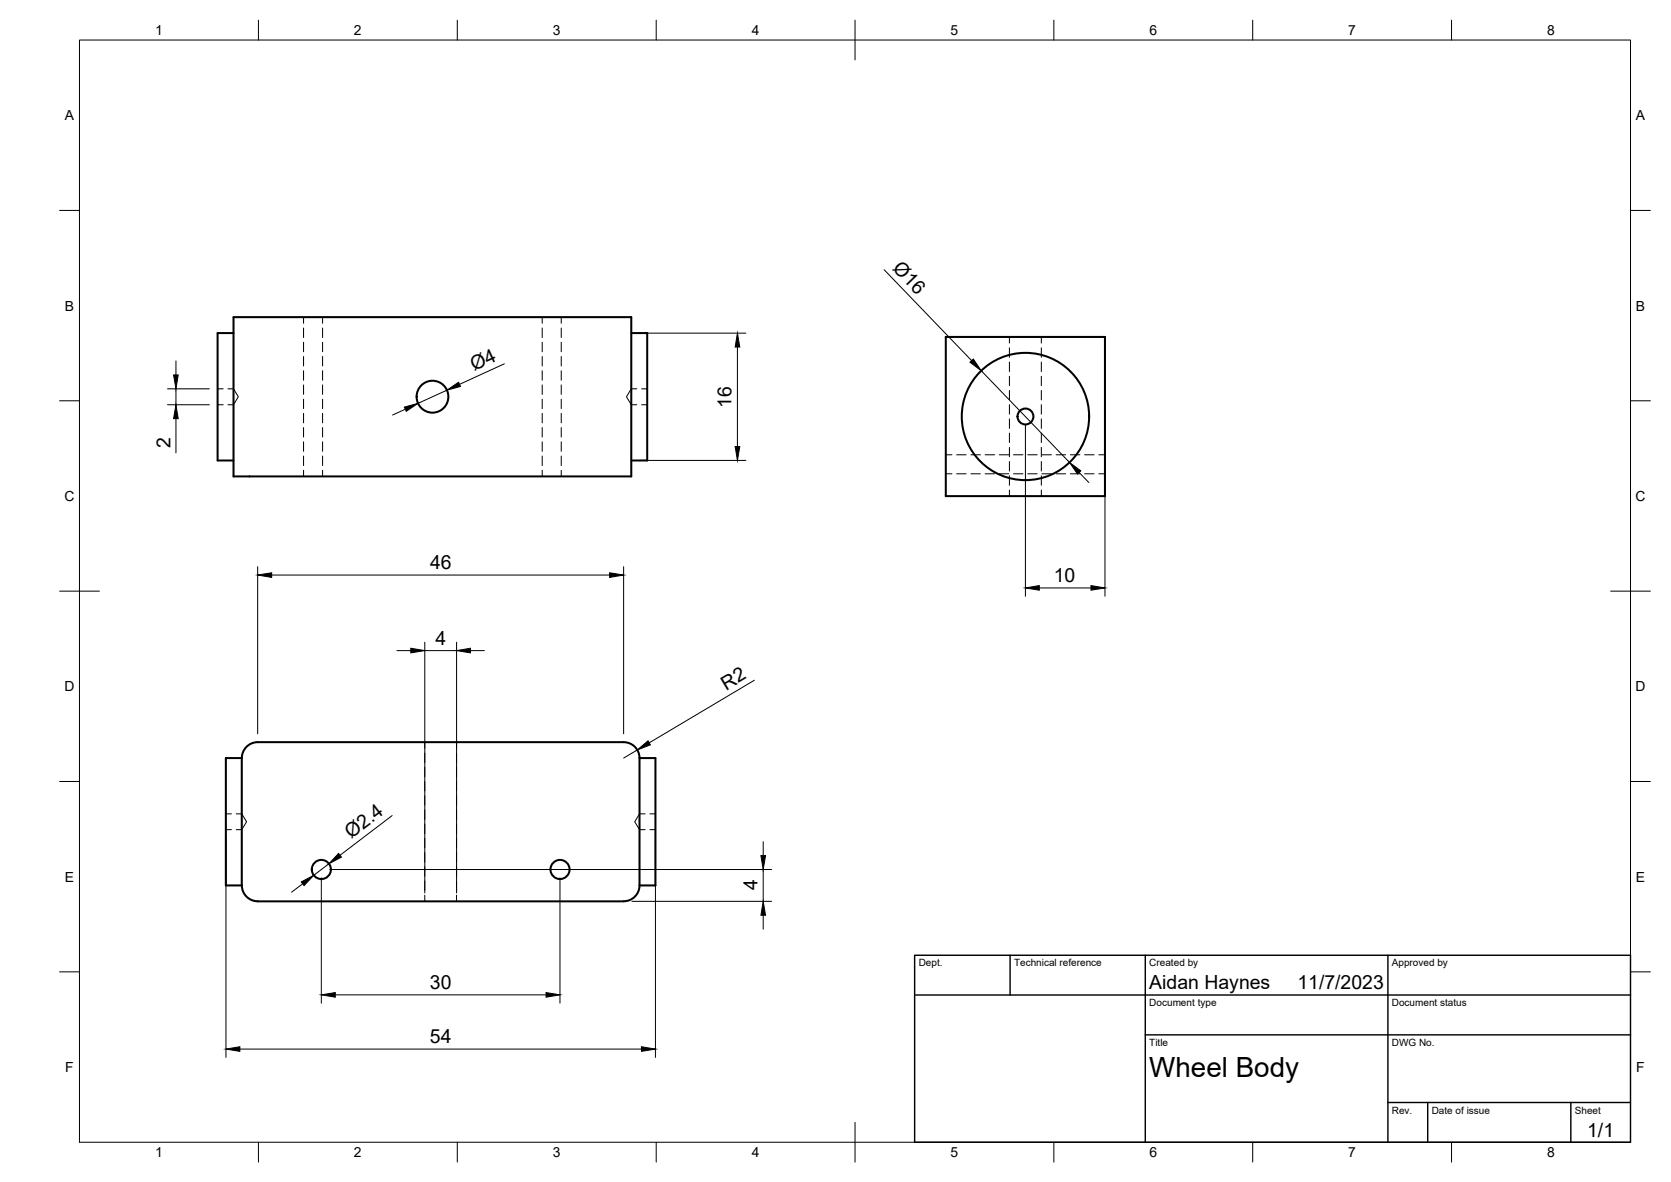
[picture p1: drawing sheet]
<svg xmlns="http://www.w3.org/2000/svg" width="420mm" height="297mm" viewBox="0 0 420 297" stroke-linecap="round" stroke-linejoin="round" font-family="sans-serif">
<!-- layer: Visible -->
<g fill="none" stroke="#000" stroke-width=".51">
<path d="M58.7 79.7h100v40h-100zM58.7 83.7h-4v32h4M158.7 83.7h4v32h-4M237.8 84.7h40v40h-40zM56.8 190.5h4v32h-4zM156.8 186.5h-92a4 4 0 0 0-4 4M156.8 186.5a4 4 0 0 1 4 4M160.8 190.5h4v32h-4zM60.8 222.5a4 4 0 0 0 4 4h92M160.8 222.5a4 4 0 0 1-4 4"/>
<circle cx="108.8" cy="99.7" r="4"/>
<circle cx="257.8" cy="104.7" r="2"/>
<circle cx="257.9" cy="104.7" r="16"/>
<circle cx="80.8" cy="218.5" r="2.4"/>
<circle cx="140.8" cy="218.5" r="2.4"/>
</g>
<!-- layer: Hidden -->
<g fill="none" stroke="#000" stroke-width=".25">
<path d="M76.3 79.7v1.5M81.1 79.7v1.5M136.3 79.7v1.5M141.1 79.7v1.5M54.7 97.7h1.4M57.3 97.7h1.4l1.2 2-1.2 2h-1.4M76.3 82.4v2.4M76.3 86v2.4M76.3 89.6v2.4M76.3 93.2v2.4M76.3 96.7v2.4M81.1 82.4v2.4"/>
<path d="M81.1 86v2.4M81.1 89.6v2.4M81.1 93.2v2.4M81.1 96.7v2.4M136.3 82.4v2.4M136.3 86v2.4M136.3 89.6v2.4M136.3 93.2v2.4M136.3 96.7v2.4M141.1 82.4v2.4M141.1 86v2.4M141.1 89.6v2.4"/>
<path d="M141.1 93.2v2.4M141.1 96.7v2.4M160.1 97.7h-1.4l-1.2 2 1.2 2h1.4M161.3 97.7h1.4M253.8 84.7v1.5M253.8 87.4v2.4M253.8 91v2.4M253.8 94.6v2.3M253.8 98.1v2.4M261.8 84.7v1.5M261.8 87.4v2.4M261.8 91v2.4"/>
<path d="M261.8 94.6v2.3M261.8 98.1v2.4M54.7 101.7h1.4M76.3 100.3v2.4M76.3 103.9v2.4M76.3 107.4v2.4M76.3 111v2.4M76.3 114.6v2.4M76.3 118.2v1.5M81.1 100.3v2.4M81.1 103.9v2.4M81.1 107.4v2.4"/>
<path d="M81.1 111v2.4M81.1 114.6v2.4M81.1 118.2v1.5M136.3 100.3v2.4M136.3 103.9v2.4M136.3 107.4v2.4M136.3 111v2.4M136.3 114.6v2.4M136.3 118.2v1.5M141.1 100.3v2.4M141.1 103.9v2.4M141.1 107.4v2.4"/>
<path d="M141.1 111v2.4M141.1 114.6v2.4M141.1 118.2v1.5M161.3 101.7h1.4M237.8 114.3h1.6M237.8 119.1h1.6M240.5 114.3h2.4M240.5 119.1h2.4M244.1 114.3h2.4M244.1 119.1h2.4M247.7 114.3h2.4M247.7 119.1h2.4"/>
<path d="M251.3 114.3h2.4M251.3 119.1h2.4M253.8 101.7v2.4M253.8 105.3v2.4M253.8 108.8v2.4M253.8 112.4v2.4M253.8 116v2.4M253.8 119.6v2.3M254.8 114.3h2.4M254.8 119.1h2.4M258.4 114.3h2.4M258.4 119.1h2.4"/>
<path d="M261.8 101.7v2.4M261.8 105.3v2.4M261.8 108.8v2.4M261.8 112.4v2.4M261.8 116v2.4M261.8 119.6v2.3M262 114.3h2.4M262 119.1h2.4M265.6 114.3h2.3M265.6 119.1h2.3M269.1 114.3h2.4M269.1 119.1h2.4"/>
<path d="M272.7 114.3h2.4M272.7 119.1h2.4M276.3 114.3h1.5M276.3 119.1h1.5M253.8 123.1v1.6M261.8 123.1v1.6M106.8 186.5v1.6M106.8 189.2v2.4M106.8 192.8v2.4M106.8 196.4v2.4M106.8 200v2.3M114.8 186.5v1.6"/>
<path d="M114.8 189.2v2.4M114.8 192.8v2.4M114.8 196.4v2.4M114.8 200v2.3M56.8 204.5h1.4M56.8 208.5h1.4M59.4 204.5h1.4l1.2 2-1.2 2h-1.4M106.8 203.5v2.4M106.8 207.1v2.4M106.8 210.7v2.3M106.8 214.3v2.3M106.8 217.8v2.4"/>
<path d="M114.8 203.5v2.4M114.8 207.1v2.4M114.8 210.7v2.3M114.8 214.3v2.3M114.8 217.8v2.4M162.2 204.5h-1.4l-1.2 2 1.2 2h1.4M163.4 204.5h1.4M163.4 208.5h1.4M106.8 221.4v2.4M106.8 225v1.5M114.8 221.4v2.4M114.8 225v1.5"/>
</g>
<!-- layer: BORDER -->
<g fill="none" stroke="#000" stroke-width=".25">
<path d="M20 10.1h390v276.9h-390zM65 5.1v5M115 5.1v5M165 5.1v5M215 5.1v10M265 5.1v5M315 5.1v5M365 5.1v5M15 52.9h5M410 52.9h5M15 100.7h5M410 100.7h5"/>
<path d="M15 148.6h10M405 148.6h10M15 196.4h5M410 196.4h5M15 244.2h5M410 244.2h5M65 287v5M115 287v5M165 287v5M215 282.1v9.9M265 287v5M315 287v5"/>
<path d="M365 287v5"/>
</g>
<!-- layer: TITLEBLOCK -->
<path d="M230 240.1h180v46.9h-180zM230 250h180M254 240.1v9.9M288 240.1v46.9M349 240.1v46.9M288 260.1h122M349 277.1h61M359 277.1v9.9M395 277.1v9.9" fill="none" stroke="#000" stroke-width=".36"/>
<!-- layer: FD_Dimensions -->
<g fill="none" stroke="#000" stroke-width=".25">
<path d="M222.3 67.8l22 22.8M42.1 97.7h10.5M44.2 90.7v3.5M44.2 97.7v4M112.4 98.1l-7.3 3.3M126.8 91.4l-11.3 5.2M160.8 83.7h26.7M185.4 87.2v25M246.7 93.2l22.2 23M42.1 101.7h10.5M44.2 105.2v8.6M101.9 102.8l-3.2 1.5"/>
<path d="M160.8 115.7h26.7M257.8 106.8v43M271.3 118.7l2.5 2.5M277.8 122.8v27M64.8 142.4v42M68.3 144.5h85M156.8 142.4v42M261.3 147.8h13M99.8 163.5h3.5M106.8 161.4v63M106.8 163.5h8M114.8 161.4v63"/>
<path d="M118.3 163.5h3.5M189.7 170.9l-26.5 15.8M160.2 188.5l-3.4 2M56.8 210.6v55.1M82.7 217.1l-3.8 2.9M82.9 218.5h111.1M98.6 205l-13.1 9.9M164.8 210.6v55.1M191.9 211.5v3.5M191.9 218.5v8M76.1 222.1l-2.8 2.1M80.8 220.6v31.5"/>
<path d="M140.8 220.6v31.5M158.9 226.5h35.1M191.9 230v3.5M84.3 250h53M60.3 263.6h101"/>
</g>
<g fill="#000" stroke="#000" stroke-width=".25">
<path d="M43.6 94.2h1.2l-.6 3.5zM112.4 98.1l2.9-2 .5 1zM185.4 83.7l.6 3.5h-1.2zM243.9 91l.8-.8 2 3zM44.2 101.7l.6 3.5h-1.2zM101.7 102.3l3.4-.9-2.9 2zM184.8 112.2h1.2l-.6 3.5zM268.9 116.2l2.9 2.1-.9 .8zM64.8 144.5l3.5-.6v1.2zM153.3 143.9l3.5 .6-3.5 .6zM257.8 147.8l3.5-.6v1.1zM274.3 147.2l3.5 .6-3.5 .5z"/>
<path d="M103.3 162.9l3.5 .6-3.5 .6zM114.8 163.5l3.5-.6v1.2zM160.2 188.5l2.7-2.3 .6 1zM85.1 214.5l.8 .9-3.2 1.7zM191.3 215h1.2l-.6 3.5zM75.8 221.6l3.1-1.6-2.4 2.6zM191.9 226.5l.6 3.5h-1.2zM80.8 250l3.5-.6v1.2zM137.3 249.4l3.5 .6-3.5 .6zM56.8 263.6l3.5-.6v1.2zM161.3 263l3.5 .6-3.5 .6z"/>
</g>
<text font-size="7" x="289" y="270.6">Wheel Body</text>
<g font-size="4.9">
<text x="224.3" y="67.6" transform="rotate(46 224.3 67.6)">Ø16</text>
<text x="119.2" y="93.2" transform="rotate(-25 119.2 93.2)">Ø4</text>
<text x="184" y="102.6" transform="rotate(-90 184 102.6)">16</text>
<text x="42.8" y="112.6" transform="rotate(-90 42.8 112.6)">2</text>
<text x="108.2" y="143.1">46</text>
<text x="265" y="146.3">10</text>
<text x="109.5" y="162.1">4</text>
<text x="182.6" y="173.5" transform="rotate(-31 182.6 173.5)">R2</text>
<text x="88.3" y="210.9" transform="rotate(-37 88.3 210.9)">Ø2.4</text>
<text x="190.5" y="223.8" transform="rotate(-90 190.5 223.8)">4</text>
<text x="108.1" y="248.5">30</text>
<text x="289" y="248.5">Aidan Haynes</text>
<text x="326.2" y="248.5">11/7/2023</text>
<text x="108.1" y="262.2">54</text>
<text x="399.1" y="285.7">1/1</text>
</g>
<g font-size="3.5">
<text x="39" y="8.8">1</text>
<text x="89" y="8.8">2</text>
<text x="139" y="8.8">3</text>
<text x="189" y="8.8">4</text>
<text x="239" y="8.8">5</text>
<text x="289" y="8.8">6</text>
<text x="339" y="8.8">7</text>
<text x="389" y="8.8">8</text>
<text x="16.3" y="30.2">A</text>
<text x="411.3" y="30.2">A</text>
<text x="16.3" y="78">B</text>
<text x="411.3" y="78">B</text>
<text x="16.2" y="125.9">C</text>
<text x="411.2" y="125.9">C</text>
<text x="16.2" y="173.7">D</text>
<text x="411.2" y="173.7">D</text>
<text x="16.3" y="221.6">E</text>
<text x="411.3" y="221.6">E</text>
<text x="16.4" y="269.4">F</text>
<text x="411.4" y="269.4">F</text>
<text x="39" y="290.8">1</text>
<text x="89" y="290.8">2</text>
<text x="139" y="290.8">3</text>
<text x="189" y="290.8">4</text>
<text x="239" y="290.8">5</text>
<text x="289" y="290.8">6</text>
<text x="339" y="290.8">7</text>
<text x="389" y="290.8">8</text>
</g>
<g font-size="2.5">
<text x="231" y="242.9">Dept.</text>
<text x="255" y="242.9">Technical reference</text>
<text x="289" y="242.9">Created by</text>
<text x="350" y="242.9">Approved by</text>
<text x="289" y="252.8">Document type</text>
<text x="350" y="252.8">Document status</text>
<text x="289" y="262.9">Title</text>
<text x="350" y="262.9">DWG No.</text>
<text x="350" y="279.9">Rev.</text>
<text x="360" y="279.9">Date of issue</text>
<text x="396" y="279.9">Sheet</text>
</g>
</svg>
